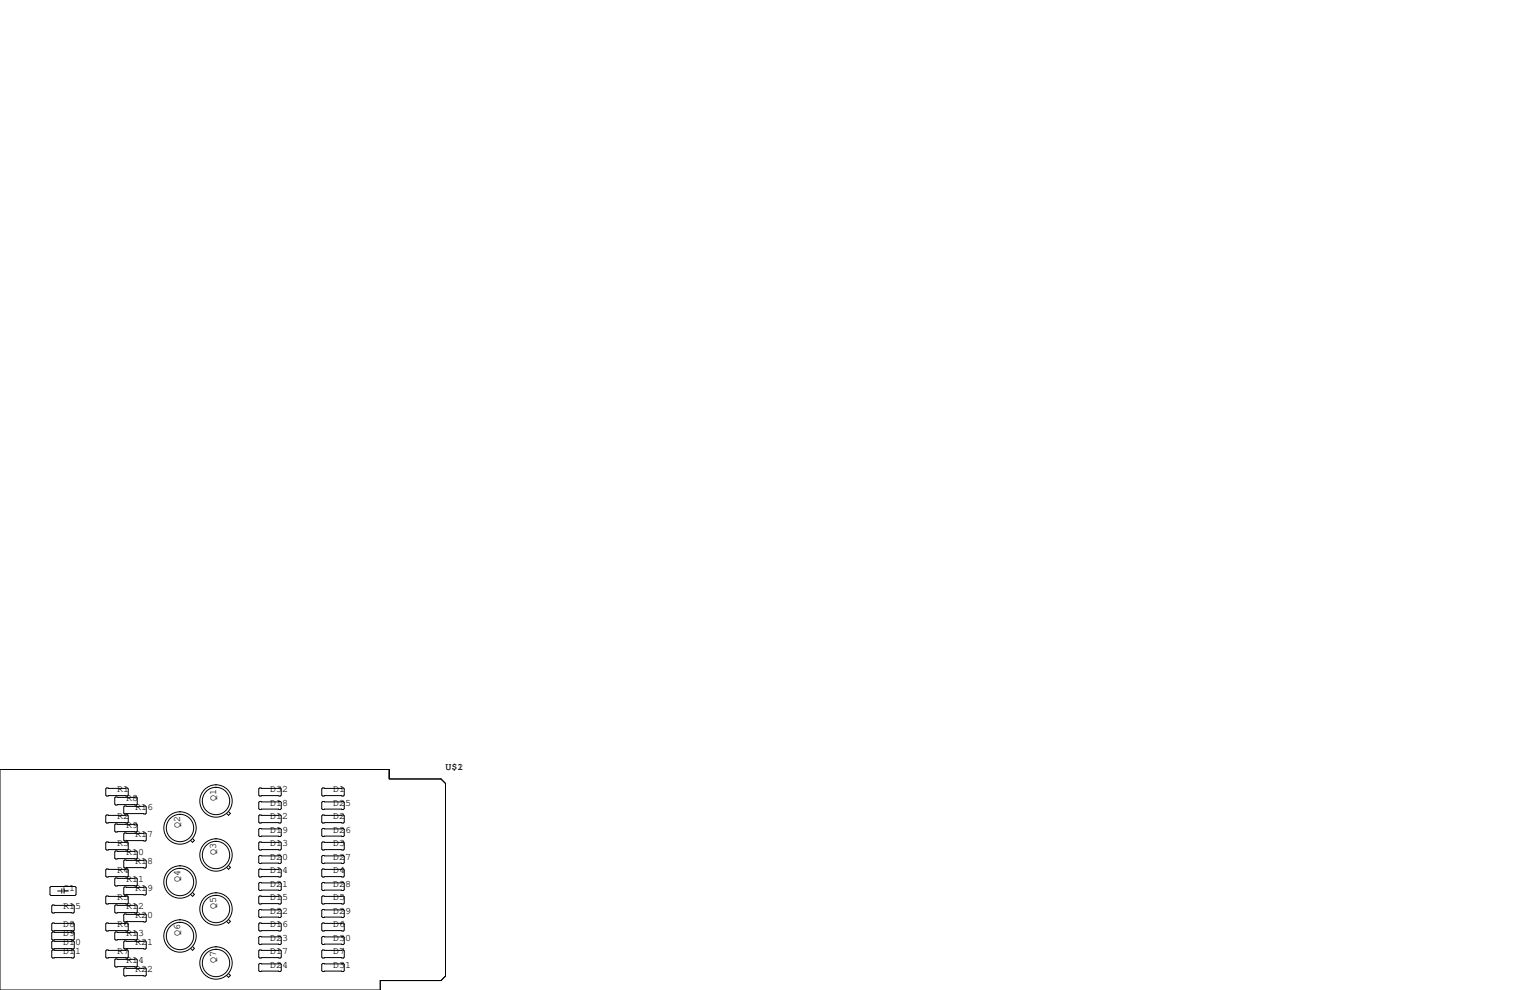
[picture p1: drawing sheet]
<svg xmlns="http://www.w3.org/2000/svg" width="432mm" height="279mm" viewBox="0 0 432 279" stroke-linecap="round" stroke-linejoin="round" font-family="sans-serif">
<g fill="none" stroke="#000" stroke-width=".28">
<path d="M0 217.2h109.9v2.6h14.6l1.2 1.3v54.4l-1.2 1.2h-17.2v2.7h-107.3zM30.1 222.4h5.8l.3 .2v1.8l-.3 .3h-5.8l-.3-.3v-1.8zM30.1 230h5.8l.3 .3v1.7l-.3 .3h-5.8l-.3-.3v-1.7zM30.1 237.6h5.8l.3 .3v1.7l-.3 .3h-5.8l-.3-.3v-1.7zM32.6 224.9h5.9l.2 .3v1.7l-.2 .3h-5.9l-.2-.3v-1.7zM32.6 232.5h5.9l.2 .3v1.8l-.2 .2h-5.9l-.2-.2v-1.8zM35.2 235.1h5.8l.3 .2v1.8l-.3 .3h-5.8l-.3-.3v-1.8zM35.2 227.5h5.8l.3 .2v1.8l-.3 .2h-5.8l-.3-.2v-1.8zM54.3 236.7l.6 .5-.6 .5-.5-.5M64.5 229l.5 .6-.5 .5-.5-.5M73.3 230h5.8l.3 .3v1.7l-.3 .3h-5.8l-.3-.3v-1.7zM73.3 222.4h5.8l.3 .2v1.8l-.3 .3h-5.8l-.3-.3v-1.8z"/>
<path d="M73.3 226.2h5.8l.3 .2v1.8l-.3 .3h-5.8l-.3-.3v-1.8zM73.3 233.8h5.8l.3 .3v1.7l-.3 .3h-5.8l-.3-.3v-1.7zM73.3 237.6h5.8l.3 .3v1.7l-.3 .3h-5.8l-.3-.3v-1.7zM91.1 222.4h5.8l.3 .2v1.8l-.3 .3h-5.8l-.3-.3v-1.8zM91.1 226.2h5.8l.3 .2v1.8l-.3 .3h-5.8l-.3-.3v-1.8zM91.1 230h5.8l.3 .3v1.7l-.3 .3h-5.8l-.3-.3v-1.7zM91.1 233.8h5.8l.3 .3v1.7l-.3 .3h-5.8l-.3-.3v-1.7zM91.1 237.6h5.8l.3 .3v1.7l-.3 .3h-5.8l-.3-.3v-1.7zM14.1 250.4l.3-.2h6.8l.3 .2v2.1l-.3 .2h-6.8l-.3-.2zM14.9 255.4h5.8l.3 .3v1.7l-.3 .3h-5.8l-.3-.3v-1.7zM16.3 251.5h1.1M17.4 250.8v1.3"/>
<path d="M18.1 250.8v1.3M18.1 251.5h1.2M30.1 245.2h5.8l.3 .3v1.8l-.3 .2h-5.8l-.3-.2v-1.8zM30.1 252.9h5.8l.3 .2v1.8l-.3 .2h-5.8l-.3-.2v-1.8zM32.6 247.8h5.9l.2 .2v1.8l-.2 .3h-5.9l-.2-.3v-1.8zM32.6 255.4h5.9l.2 .3v1.7l-.2 .3h-5.9l-.2-.3v-1.7zM32.6 240.2h5.9l.2 .2v1.8l-.2 .2h-5.9l-.2-.2v-1.8zM35.2 242.7h5.8l.3 .3v1.7l-.3 .3h-5.8l-.3-.3v-1.7zM35.2 250.3h5.8l.3 .3v1.7l-.3 .3h-5.8l-.3-.3v-1.7zM35.2 257.9h5.8l.3 .3v1.8l-.3 .2h-5.8l-.3-.2v-1.8zM54.3 251.9l.6 .5-.6 .6-.5-.6M64.5 244.3l.5 .5-.5 .5-.5-.5"/>
<path d="M64.5 259.5l.5 .5-.5 .6-.5-.6M73 245.5l.3-.3h5.8l.3 .3v1.8l-.3 .2h-5.8l-.3-.2zM73 249.3l.3-.3h5.8l.3 .3v1.8l-.3 .2h-5.8l-.3-.2zM73 253.1l.3-.2h5.8l.3 .2v1.8l-.3 .2h-5.8l-.3-.2zM73 256.9l.3-.2h5.8l.3 .2v1.8l-.3 .3h-5.8l-.3-.3zM73.3 241.4h5.8l.3 .3v1.8l-.3 .2h-5.8l-.3-.2v-1.8zM90.8 245.5l.3-.3h5.8l.3 .3v1.8l-.3 .2h-5.8l-.3-.2zM90.8 249.3l.3-.3h5.8l.3 .3v1.8l-.3 .2h-5.8l-.3-.2zM90.8 253.1l.3-.2h5.8l.3 .2v1.8l-.3 .2h-5.8l-.3-.2zM90.8 256.9l.3-.2h5.8l.3 .2v1.8l-.3 .3h-5.8l-.3-.3zM91.1 241.4h5.8l.3 .3v1.8l-.3 .2h-5.8l-.3-.2v-1.8zM14.6 263.3l.3-.3h5.8l.3 .3v1.7l-.3 .3h-5.8l-.3-.3z"/>
<path d="M14.6 265.8l.3-.2h5.8l.3 .2v1.8l-.3 .2h-5.8l-.3-.2zM14.9 268.1h5.8l.3 .3v1.7l-.3 .3h-5.8l-.3-.3v-1.7zM14.9 260.5h5.8l.3 .2v1.8l-.3 .3h-5.8l-.3-.3v-1.8zM30.1 268.1h5.8l.3 .3v1.7l-.3 .3h-5.8l-.3-.3v-1.7zM30.1 260.5h5.8l.3 .2v1.8l-.3 .3h-5.8l-.3-.3v-1.8zM32.6 270.6h5.9l.2 .3v1.8l-.2 .2h-5.9l-.2-.2v-1.8zM32.6 263h5.9l.2 .3v1.7l-.2 .3h-5.9l-.2-.3v-1.7zM35.2 273.2h5.8l.3 .2v1.8l-.3 .3h-5.8l-.3-.3v-1.8zM35.2 265.6h5.8l.3 .2v1.8l-.3 .2h-5.8l-.3-.2v-1.8zM54.3 267.1l.6 .6-.6 .5-.5-.5M64.5 274.8l.5 .5-.5 .5-.5-.5M73 268.4l.3-.3h5.8l.3 .3v1.7l-.3 .3h-5.8l-.3-.3z"/>
<path d="M73 260.7l.3-.2h5.8l.3 .2v1.8l-.3 .3h-5.8l-.3-.3zM73 264.5l.3-.2h5.8l.3 .2v1.8l-.3 .3h-5.8l-.3-.3zM73 272.2l.3-.3h5.8l.3 .3v1.7l-.3 .3h-5.8l-.3-.3zM90.8 268.4l.3-.3h5.8l.3 .3v1.7l-.3 .3h-5.8l-.3-.3zM90.8 260.7l.3-.2h5.8l.3 .2v1.8l-.3 .3h-5.8l-.3-.3zM90.8 264.5l.3-.2h5.8l.3 .2v1.8l-.3 .3h-5.8l-.3-.3zM90.8 272.2l.3-.3h5.8l.3 .3v1.7l-.3 .3h-5.8l-.3-.3z"/>
<circle cx="50.8" cy="233.7" r="3.9"/>
<circle cx="50.8" cy="233.7" r="4.6"/>
<circle cx="61" cy="226.1" r="3.9"/>
<circle cx="61" cy="226.1" r="4.6"/>
<circle cx="50.8" cy="248.9" r="3.9"/>
<circle cx="50.8" cy="248.9" r="4.6"/>
<circle cx="61" cy="241.3" r="3.9"/>
<circle cx="61" cy="256.5" r="3.9"/>
<circle cx="61" cy="256.5" r="4.6"/>
<circle cx="61" cy="241.3" r="4.6"/>
<circle cx="50.8" cy="264.2" r="3.9"/>
<circle cx="50.8" cy="264.2" r="4.6"/>
<circle cx="61" cy="271.8" r="3.9"/>
<circle cx="61" cy="271.8" r="4.6"/>
</g>
<g font-size="2.8">
<text x="125.7" y="217.2">U$1</text>
<text x="129.1" y="217.2">2</text>
<text x="33" y="223.5">R1</text>
<text x="35.6" y="226.1">R8</text>
<text x="61" y="226.1" transform="rotate(-90 61 226.1)">Q1</text>
<text x="76.2" y="223.5">D32</text>
<text x="76.2" y="227.3">D18</text>
<text x="94" y="223.5">D1</text>
<text x="94" y="227.3">D25</text>
<text x="33" y="231.1">R2</text>
<text x="35.6" y="233.7">R9</text>
<text x="38.1" y="228.6">R16</text>
<text x="50.8" y="233.7" transform="rotate(-90 50.8 233.7)">Q2</text>
<text x="76.2" y="231.1">D12</text>
<text x="94" y="231.1">D2</text>
<text x="33" y="238.8">R3</text>
<text x="38.1" y="236.2">R17</text>
<text x="76.2" y="234.9">D19</text>
<text x="76.2" y="238.8">D13</text>
<text x="94" y="234.9">D26</text>
<text x="94" y="238.8">D3</text>
<text x="35.6" y="241.3">R10</text>
<text x="38.1" y="243.8">R18</text>
<text x="61" y="241.3" transform="rotate(-90 61 241.3)">Q3</text>
<text x="76.2" y="242.6">D20</text>
<text x="94" y="242.6">D27</text>
<text x="17.8" y="251.5">C1</text>
<text x="33" y="246.4">R4</text>
<text x="35.6" y="248.9">R11</text>
<text x="38.1" y="251.5">R19</text>
<text x="50.8" y="248.9" transform="rotate(-90 50.8 248.9)">Q4</text>
<text x="76.2" y="246.4">D14</text>
<text x="76.2" y="250.2">D21</text>
<text x="94" y="246.4">D4</text>
<text x="94" y="250.2">D28</text>
<text x="17.8" y="256.5">R15</text>
<text x="33" y="254">R5</text>
<text x="35.6" y="256.5">R12</text>
<text x="61" y="256.5" transform="rotate(-90 61 256.5)">Q5</text>
<text x="76.2" y="254">D15</text>
<text x="76.2" y="257.8">D22</text>
<text x="94" y="254">D5</text>
<text x="94" y="257.8">D29</text>
<text x="17.8" y="261.6">D8</text>
<text x="33" y="261.6">R6</text>
<text x="38.1" y="259.1">R20</text>
<text x="76.2" y="261.6">D16</text>
<text x="94" y="261.6">D6</text>
<text x="17.8" y="264.2">D9</text>
<text x="17.8" y="266.7">D10</text>
<text x="17.8" y="269.2">D11</text>
<text x="33" y="269.2">R7</text>
<text x="35.6" y="264.2">R13</text>
<text x="38.1" y="266.7">R21</text>
<text x="50.8" y="264.2" transform="rotate(-90 50.8 264.2)">Q6</text>
<text x="76.2" y="269.2">D17</text>
<text x="76.2" y="265.4">D23</text>
<text x="94" y="269.2">D7</text>
<text x="94" y="265.4">D30</text>
<text x="35.6" y="271.8">R14</text>
<text x="38.1" y="274.3">R22</text>
<text x="61" y="271.8" transform="rotate(-90 61 271.8)">Q7</text>
<text x="76.2" y="273">D24</text>
<text x="94" y="273">D31</text>
</g>
</svg>
